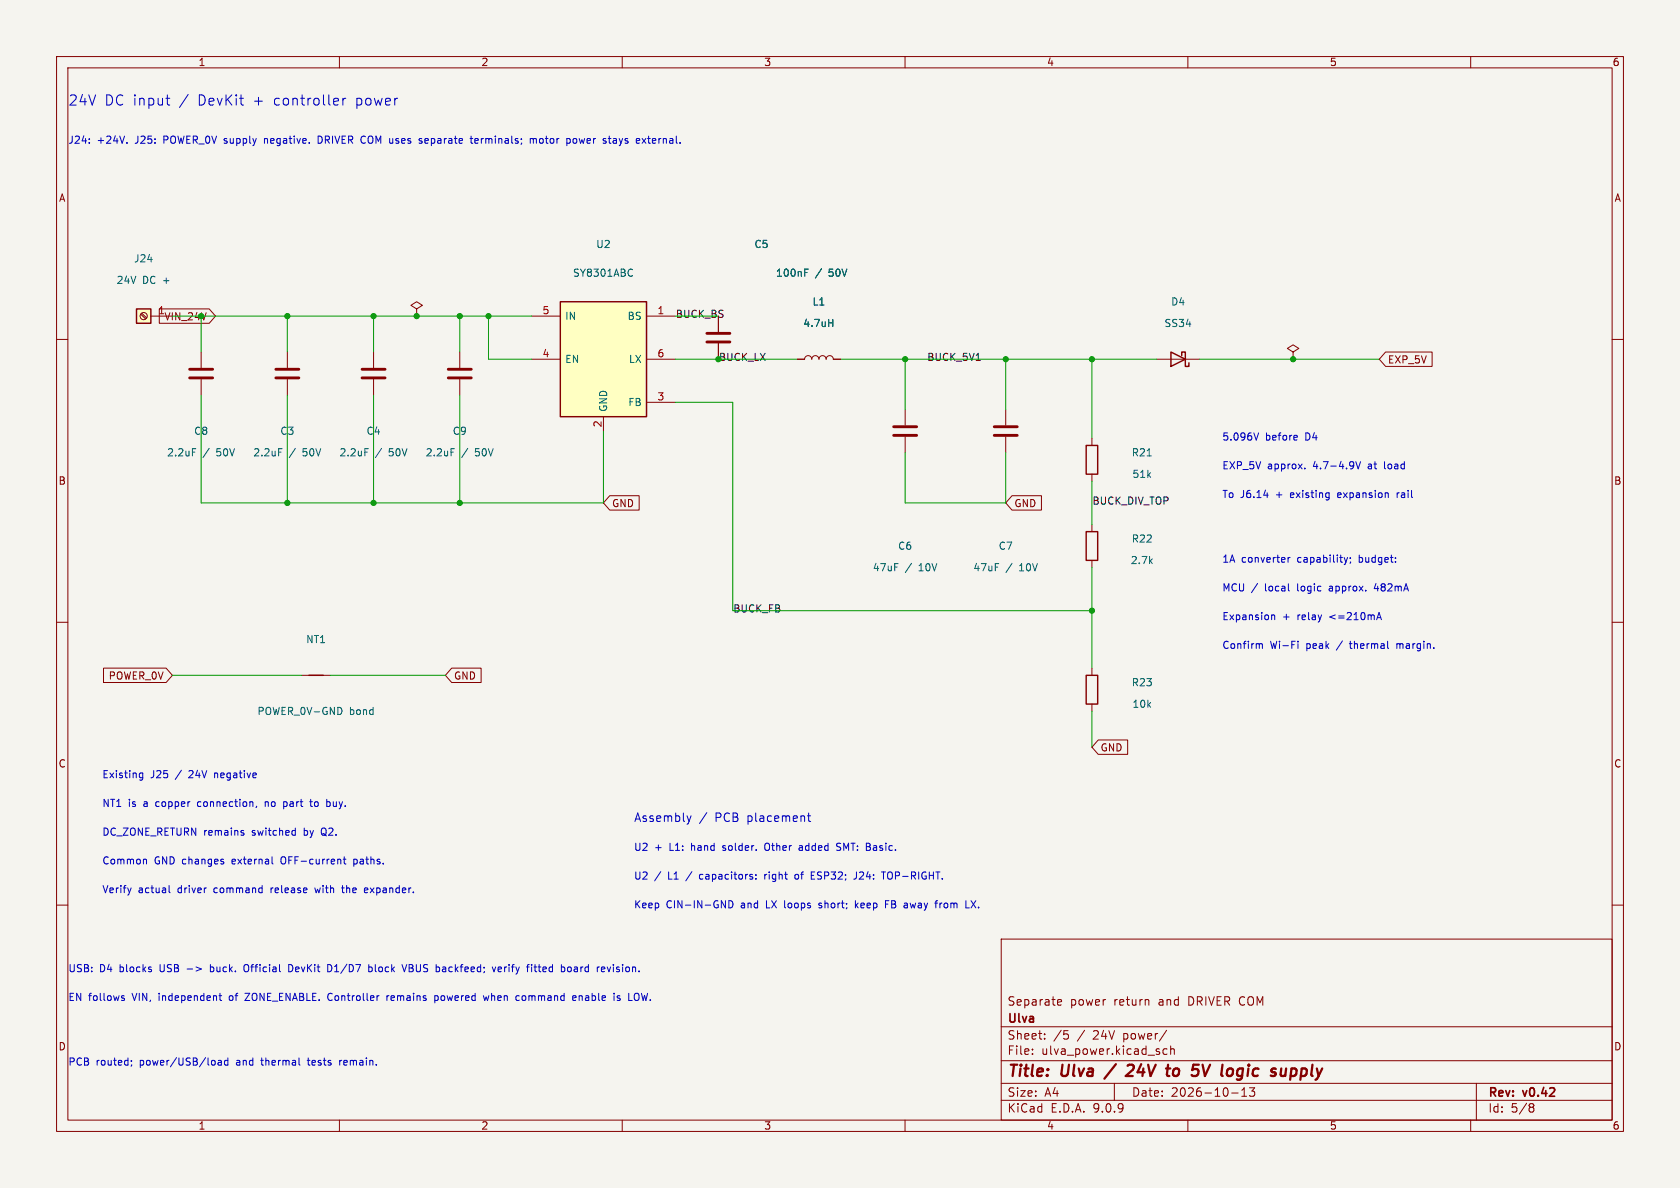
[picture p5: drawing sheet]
(kicad_sch (version 20250114) (generator "eeschema") (generator_version "9.0")
(paper "A4")
(title_block (title "Ulva / 24V to 5V logic supply") (date "2026-10-13") (rev "v0.42") (company "Ulva") (comment 1 "Separate power return and DRIVER COM"))
(lib_symbols
(symbol "Device:R"
   (pin_numbers (hide yes))
   (pin_names
    (offset 0)) (exclude_from_sim no) (in_bom yes) (on_board yes)
   (property "Reference" "R" (at 2.032 0 90) (effects (font (size 1.27 1.27))))
   (property "Value" "R" (at 0 0 90) (effects (font (size 1.27 1.27))))
   (property "Footprint" "" (at -1.778 0 90) (effects (font (size 1.27 1.27)) (hide yes)))
   (property "Datasheet" "~" (at 0 0 0) (effects (font (size 1.27 1.27)) (hide yes)))
   (property "Description" "Resistor" (at 0 0 0) (effects (font (size 1.27 1.27)) (hide yes)))
   (symbol "R_0_1"
    (rectangle (start -1.016 -2.54) (end 1.016 2.54) (stroke (width 0.254) (type default)) (fill (type none))))
   (symbol "R_1_1"
    (pin passive line (at 0 3.81 270) (length 1.27) (name "~" (effects (font (size 1.27 1.27)))) (number "1" (effects (font (size 1.27 1.27)))))
    (pin passive line (at 0 -3.81 90) (length 1.27) (name "~" (effects (font (size 1.27 1.27)))) (number "2" (effects (font (size 1.27 1.27))))))
   (embedded_fonts no))
(symbol "Device:C"
   (pin_numbers (hide yes))
   (pin_names
    (offset 0.254)) (exclude_from_sim no) (in_bom yes) (on_board yes)
   (property "Reference" "C" (at 0.635 2.54 0) (effects (font (size 1.27 1.27)) (justify left)))
   (property "Value" "C" (at 0.635 -2.54 0) (effects (font (size 1.27 1.27)) (justify left)))
   (property "Footprint" "" (at 0.9652 -3.81 0) (effects (font (size 1.27 1.27)) (hide yes)))
   (property "Datasheet" "~" (at 0 0 0) (effects (font (size 1.27 1.27)) (hide yes)))
   (property "Description" "Unpolarized capacitor" (at 0 0 0) (effects (font (size 1.27 1.27)) (hide yes)))
   (symbol "C_0_1"
    (polyline (pts (xy -2.032 0.762) (xy 2.032 0.762)) (stroke (width 0.508) (type default)) (fill (type none)))
    (polyline (pts (xy -2.032 -0.762) (xy 2.032 -0.762)) (stroke (width 0.508) (type default)) (fill (type none))))
   (symbol "C_1_1"
    (pin passive line (at 0 3.81 270) (length 2.794) (name "~" (effects (font (size 1.27 1.27)))) (number "1" (effects (font (size 1.27 1.27)))))
    (pin passive line (at 0 -3.81 90) (length 2.794) (name "~" (effects (font (size 1.27 1.27)))) (number "2" (effects (font (size 1.27 1.27))))))
   (embedded_fonts no))
(symbol "Connector:Screw_Terminal_01x01"
  (pin_names
   (offset 1.016) (hide yes))
  (exclude_from_sim no)
  (in_bom yes)
  (on_board yes)
  (property "Reference" "J" (at 0 2.54 0) (effects (font (size 1.27 1.27))))
  (property "Value" "Screw_Terminal_01x01" (at 0 -2.54 0) (effects (font (size 1.27 1.27))))
  (property "Footprint" "" (at 0 0 0) (effects (font (size 1.27 1.27)) (hide yes)))
  (property "Datasheet" "~" (at 0 0 0) (effects (font (size 1.27 1.27)) (hide yes)))
  (property "Description" "Generic screw terminal, single row, 01x01, script generated (kicad-library-utils/schlib/autogen/connector/)" (at 0 0 0) (effects (font (size 1.27 1.27)) (hide yes)))
  (symbol "Screw_Terminal_01x01_1_1"
   (rectangle (start -1.27 1.27) (end 1.27 -1.27) (stroke (width 0.254) (type default)) (fill (type background)))
   (polyline (pts (xy -0.5334 0.3302) (xy 0.3302 -0.508)) (stroke (width 0.1524) (type default)) (fill (type none)))
   (polyline (pts (xy -0.3556 0.508) (xy 0.508 -0.3302)) (stroke (width 0.1524) (type default)) (fill (type none)))
   (circle (center 0 0) (radius 0.635) (stroke (width 0.1524) (type default)) (fill (type none)))
   (pin passive line (at -5.08 0 0) (length 3.81) (name "Pin_1" (effects (font (size 1.27 1.27)))) (number "1" (effects (font (size 1.27 1.27))))))
  (embedded_fonts no))
(symbol "power:PWR_FLAG"
   (power)
   (pin_numbers (hide yes))
   (pin_names
    (offset 0) (hide yes)) (exclude_from_sim no) (in_bom yes) (on_board yes)
   (property "Reference" "#FLG" (at 0 1.905 0) (effects (font (size 1.27 1.27)) (hide yes)))
   (property "Value" "PWR_FLAG" (at 0 3.81 0) (effects (font (size 1.27 1.27))))
   (property "Footprint" "" (at 0 0 0) (effects (font (size 1.27 1.27)) (hide yes)))
   (property "Datasheet" "~" (at 0 0 0) (effects (font (size 1.27 1.27)) (hide yes)))
   (property "Description" "Special symbol for telling ERC where power comes from" (at 0 0 0) (effects (font (size 1.27 1.27)) (hide yes)))
   (symbol "PWR_FLAG_0_0"
    (pin power_out line (at 0 0 90) (length 0) (name "~" (effects (font (size 1.27 1.27)))) (number "1" (effects (font (size 1.27 1.27))))))
   (symbol "PWR_FLAG_0_1"
    (polyline (pts (xy 0 0) (xy 0 1.27) (xy -1.016 1.905) (xy 0 2.54) (xy 1.016 1.905) (xy 0 1.27)) (stroke (width 0) (type default)) (fill (type none))))
   (embedded_fonts no))
(symbol "Device:L"
  (pin_numbers (hide yes))
  (pin_names
   (offset 1.016) (hide yes))
  (exclude_from_sim no)
  (in_bom yes)
  (on_board yes)
  (property "Reference" "L" (at -1.27 0 90) (effects (font (size 1.27 1.27))))
  (property "Value" "L" (at 1.905 0 90) (effects (font (size 1.27 1.27))))
  (property "Footprint" "" (at 0 0 0) (effects (font (size 1.27 1.27)) (hide yes)))
  (property "Datasheet" "~" (at 0 0 0) (effects (font (size 1.27 1.27)) (hide yes)))
  (property "Description" "Inductor" (at 0 0 0) (effects (font (size 1.27 1.27)) (hide yes)))
  (symbol "L_0_1"
   (arc (start 0 2.54) (mid 0.6323 1.905) (end 0 1.27) (stroke (width 0) (type default)) (fill (type none)))
   (arc (start 0 1.27) (mid 0.6323 0.635) (end 0 0) (stroke (width 0) (type default)) (fill (type none)))
   (arc (start 0 0) (mid 0.6323 -0.635) (end 0 -1.27) (stroke (width 0) (type default)) (fill (type none)))
   (arc (start 0 -1.27) (mid 0.6323 -1.905) (end 0 -2.54) (stroke (width 0) (type default)) (fill (type none))))
  (symbol "L_1_1"
   (pin passive line (at 0 3.81 270) (length 1.27) (name "1" (effects (font (size 1.27 1.27)))) (number "1" (effects (font (size 1.27 1.27)))))
   (pin passive line (at 0 -3.81 90) (length 1.27) (name "2" (effects (font (size 1.27 1.27)))) (number "2" (effects (font (size 1.27 1.27))))))
  (embedded_fonts no))
(symbol "Device:D_Schottky"
  (pin_numbers (hide yes))
  (pin_names
   (offset 1.016) (hide yes))
  (exclude_from_sim no)
  (in_bom yes)
  (on_board yes)
  (property "Reference" "D" (at 0 2.54 0) (effects (font (size 1.27 1.27))))
  (property "Value" "D_Schottky" (at 0 -2.54 0) (effects (font (size 1.27 1.27))))
  (property "Footprint" "" (at 0 0 0) (effects (font (size 1.27 1.27)) (hide yes)))
  (property "Datasheet" "~" (at 0 0 0) (effects (font (size 1.27 1.27)) (hide yes)))
  (property "Description" "Schottky diode" (at 0 0 0) (effects (font (size 1.27 1.27)) (hide yes)))
  (symbol "D_Schottky_0_1"
   (polyline (pts (xy -1.905 0.635) (xy -1.905 1.27) (xy -1.27 1.27) (xy -1.27 -1.27) (xy -0.635 -1.27) (xy -0.635 -0.635)) (stroke (width 0.254) (type default)) (fill (type none)))
   (polyline (pts (xy 1.27 1.27) (xy 1.27 -1.27) (xy -1.27 0) (xy 1.27 1.27)) (stroke (width 0.254) (type default)) (fill (type none)))
   (polyline (pts (xy 1.27 0) (xy -1.27 0)) (stroke (width 0) (type default)) (fill (type none))))
  (symbol "D_Schottky_1_1"
   (pin passive line (at -3.81 0 0) (length 2.54) (name "K" (effects (font (size 1.27 1.27)))) (number "1" (effects (font (size 1.27 1.27)))))
   (pin passive line (at 3.81 0 180) (length 2.54) (name "A" (effects (font (size 1.27 1.27)))) (number "2" (effects (font (size 1.27 1.27))))))
  (embedded_fonts no))
(symbol "Device:NetTie_2"
  (pin_numbers (hide yes))
  (pin_names
   (offset 0) (hide yes))
  (exclude_from_sim no)
  (in_bom no)
  (on_board yes)
  (property "Reference" "NT" (at 0 1.27 0) (effects (font (size 1.27 1.27))))
  (property "Value" "NetTie_2" (at 0 -1.27 0) (effects (font (size 1.27 1.27))))
  (property "Footprint" "" (at 0 0 0) (effects (font (size 1.27 1.27)) (hide yes)))
  (property "Datasheet" "~" (at 0 0 0) (effects (font (size 1.27 1.27)) (hide yes)))
  (property "Description" "Net tie, 2 pins" (at 0 0 0) (effects (font (size 1.27 1.27)) (hide yes)))
  (symbol "NetTie_2_0_1"
   (polyline (pts (xy -1.27 0) (xy 1.27 0)) (stroke (width 0.254) (type default)) (fill (type none))))
  (symbol "NetTie_2_1_1"
   (pin passive line (at -2.54 0 0) (length 2.54) (name "1" (effects (font (size 1.27 1.27)))) (number "1" (effects (font (size 1.27 1.27)))))
   (pin passive line (at 2.54 0 180) (length 2.54) (name "2" (effects (font (size 1.27 1.27)))) (number "2" (effects (font (size 1.27 1.27))))))
  (embedded_fonts no))
(symbol "Ulva:SY8301ABC" (pin_names (offset 0.762)) (exclude_from_sim no) (in_bom yes) (on_board yes)
(property "Reference" "U" (at 0 12.7 0) (effects (font (size 1.27 1.27))))(property "Value" "SY8301ABC" (at 0 -15.24 0) (effects (font (size 1.27 1.27))))(property "Footprint" "Package_TO_SOT_SMD:SOT-23-6_Handsoldering" (at 0 0 0) (effects (font (size 1.27 1.27)) (hide yes)))(property "Datasheet" "https://www.silergy.com/zh/download/downloadFile?ftype=note&id=3828&type=product" (at 0 0 0) (effects (font (size 1.27 1.27)) (hide yes)))(property "Description" "Silergy SY8301ABC, 4.5-40V, 1A synchronous buck, 2MHz, FB=0.8V; SOT23-6 top-view pinout." (at 0 0 0) (effects (font (size 1.27 1.27)) (hide yes)))(symbol "SY8301ABC_0_1" (rectangle (start -7.62 10.16) (end 7.62 -10.16) (stroke (width 0.254) (type default)) (fill (type background))))
(symbol "SY8301ABC_1_1"
(pin passive line (at 12.7 7.62 180) (length 5.08) (name "BS" (effects (font (size 1.27 1.27)))) (number "1" (effects (font (size 1.27 1.27)))))
(pin power_in line (at 0 -12.7 90) (length 2.54) (name "GND" (effects (font (size 1.27 1.27)))) (number "2" (effects (font (size 1.27 1.27)))))
(pin input line (at 12.7 -7.62 180) (length 5.08) (name "FB" (effects (font (size 1.27 1.27)))) (number "3" (effects (font (size 1.27 1.27)))))
(pin input line (at -12.7 0 0) (length 5.08) (name "EN" (effects (font (size 1.27 1.27)))) (number "4" (effects (font (size 1.27 1.27)))))
(pin power_in line (at -12.7 7.62 0) (length 5.08) (name "IN" (effects (font (size 1.27 1.27)))) (number "5" (effects (font (size 1.27 1.27)))))
(pin power_out line (at 12.7 0 180) (length 5.08) (name "LX" (effects (font (size 1.27 1.27)))) (number "6" (effects (font (size 1.27 1.27))))))))
(symbol (lib_id "Connector:Screw_Terminal_01x01") (at 25.4 55.88 180) (unit 1) (in_bom yes) (on_board yes) (dnp no)
(property "Reference" "J24" (at 25.4 45.72 0) (effects (font (size 1.27 1.27))))(property "Value" "24V DC +" (at 25.4 49.53 0) (effects (font (size 1.27 1.27))))(property "Footprint" "TerminalBlock_MetzConnect:TerminalBlock_MetzConnect_360272_1x01_Horizontal_ScrewM2.6" (at 0 0 0) (effects (font (size 1.27 1.27)) (hide yes)))(property "Datasheet" "https://www.metz-connect.com/externalfiles/360272/863849.PDF" (at 0 0 0) (effects (font (size 1.27 1.27)) (hide yes)))(property "MPN" "360272" (at 0 0 0) (effects (font (size 1.27 1.27)) (hide yes)))(property "Manufacturer" "METZ CONNECT" (at 0 0 0) (effects (font (size 1.27 1.27)) (hide yes)))(property "Assembly" "Manual THT" (at 0 0 0) (effects (font (size 1.27 1.27)) (hide yes)))(pin "1"))
(symbol (lib_id "Ulva:SY8301ABC") (at 106.68 63.5 0) (unit 1) (in_bom yes) (on_board yes) (dnp no)
(property "Reference" "U2" (at 106.68 43.18 0) (effects (font (size 1.27 1.27))))(property "Value" "SY8301ABC" (at 106.68 48.26 0) (effects (font (size 1.27 1.27))))(property "Footprint" "Package_TO_SOT_SMD:SOT-23-6_Handsoldering" (at 0 0 0) (effects (font (size 1.27 1.27)) (hide yes)))(property "Datasheet" "https://www.silergy.com/zh/download/downloadFile?ftype=note&id=3828&type=product" (at 0 0 0) (effects (font (size 1.27 1.27)) (hide yes)))(property "MPN" "SY8301ABC" (at 0 0 0) (effects (font (size 1.27 1.27)) (hide yes)))(property "Manufacturer" "Silergy" (at 0 0 0) (effects (font (size 1.27 1.27)) (hide yes)))(property "LCSC" "C2927130" (at 0 0 0) (effects (font (size 1.27 1.27)) (hide yes)))(property "JLCPCB_Library" "Extended" (at 0 0 0) (effects (font (size 1.27 1.27)) (hide yes)))(property "Assembly" "Manual SMT" (at 0 0 0) (effects (font (size 1.27 1.27)) (hide yes)))(pin "1")
(pin "2")
(pin "3")
(pin "4")
(pin "5")
(pin "6"))
(symbol (lib_id "Device:L") (at 144.78 63.5 90) (unit 1) (in_bom yes) (on_board yes) (dnp no)
(property "Reference" "L1" (at 144.78 53.34 90) (effects (font (size 1.27 1.27))))(property "Value" "4.7uH" (at 144.78 57.15 90) (effects (font (size 1.27 1.27))))(property "Footprint" "Ulva:L_Sunlord_SWPA6045_6x6mm" (at 0 0 0) (effects (font (size 1.27 1.27)) (hide yes)))(property "Datasheet" "https://www.sunlordinc.com/uploads/files/20221122/SWPA%20series%20of%20SMD%20Power%20Inductor.pdf" (at 0 0 0) (effects (font (size 1.27 1.27)) (hide yes)))(property "MPN" "SWPA6045S4R7MT" (at 0 0 0) (effects (font (size 1.27 1.27)) (hide yes)))(property "Manufacturer" "Sunlord" (at 0 0 0) (effects (font (size 1.27 1.27)) (hide yes)))(property "LCSC" "C78804" (at 0 0 0) (effects (font (size 1.27 1.27)) (hide yes)))(property "JLCPCB_Library" "Extended" (at 0 0 0) (effects (font (size 1.27 1.27)) (hide yes)))(property "Assembly" "Manual SMT" (at 0 0 0) (effects (font (size 1.27 1.27)) (hide yes)))(pin "1")
(pin "2"))
(symbol (lib_id "Device:D_Schottky") (at 208.28 63.5 180) (unit 1) (in_bom yes) (on_board yes) (dnp no)
(property "Reference" "D4" (at 208.28 53.34 0) (effects (font (size 1.27 1.27))))(property "Value" "SS34" (at 208.28 57.15 0) (effects (font (size 1.27 1.27))))(property "Footprint" "Diode_SMD:D_SMA" (at 0 0 0) (effects (font (size 1.27 1.27)) (hide yes)))(property "Datasheet" "https://www.lcsc.com/datasheet/C8678.pdf" (at 0 0 0) (effects (font (size 1.27 1.27)) (hide yes)))(property "MPN" "SS34" (at 0 0 0) (effects (font (size 1.27 1.27)) (hide yes)))(property "Manufacturer" "MDD" (at 0 0 0) (effects (font (size 1.27 1.27)) (hide yes)))(property "LCSC" "C8678" (at 0 0 0) (effects (font (size 1.27 1.27)) (hide yes)))(property "JLCPCB_Library" "Basic" (at 0 0 0) (effects (font (size 1.27 1.27)) (hide yes)))(property "Assembly" "JLC PCBA SMT" (at 0 0 0) (effects (font (size 1.27 1.27)) (hide yes)))(pin "1")
(pin "2"))
(symbol (lib_id "Device:C") (at 50.8 66.04 0) (unit 1) (in_bom yes) (on_board yes) (dnp no)
(property "Reference" "C3" (at 50.8 76.2 0) (effects (font (size 1.27 1.27))))(property "Value" "2.2uF / 50V" (at 50.8 80.01 0) (effects (font (size 1.27 1.27))))(property "Footprint" "Capacitor_SMD:C_1206_3216Metric" (at 0 0 0) (effects (font (size 1.27 1.27)) (hide yes)))(property "Datasheet" "https://product.samsungsem.com/mlcc/CL31B225KBHNNN.do" (at 0 0 0) (effects (font (size 1.27 1.27)) (hide yes)))(property "MPN" "CL31B225KBHNNNE" (at 0 0 0) (effects (font (size 1.27 1.27)) (hide yes)))(property "Manufacturer" "Samsung Electro-Mechanics" (at 0 0 0) (effects (font (size 1.27 1.27)) (hide yes)))(property "LCSC" "C50254" (at 0 0 0) (effects (font (size 1.27 1.27)) (hide yes)))(property "JLCPCB_Library" "Basic" (at 0 0 0) (effects (font (size 1.27 1.27)) (hide yes)))(property "Assembly" "JLC PCBA SMT" (at 0 0 0) (effects (font (size 1.27 1.27)) (hide yes)))(pin "1")
(pin "2"))
(symbol (lib_id "Device:C") (at 66.04 66.04 0) (unit 1) (in_bom yes) (on_board yes) (dnp no)
(property "Reference" "C4" (at 66.04 76.2 0) (effects (font (size 1.27 1.27))))(property "Value" "2.2uF / 50V" (at 66.04 80.01 0) (effects (font (size 1.27 1.27))))(property "Footprint" "Capacitor_SMD:C_1206_3216Metric" (at 0 0 0) (effects (font (size 1.27 1.27)) (hide yes)))(property "Datasheet" "https://product.samsungsem.com/mlcc/CL31B225KBHNNN.do" (at 0 0 0) (effects (font (size 1.27 1.27)) (hide yes)))(property "MPN" "CL31B225KBHNNNE" (at 0 0 0) (effects (font (size 1.27 1.27)) (hide yes)))(property "Manufacturer" "Samsung Electro-Mechanics" (at 0 0 0) (effects (font (size 1.27 1.27)) (hide yes)))(property "LCSC" "C50254" (at 0 0 0) (effects (font (size 1.27 1.27)) (hide yes)))(property "JLCPCB_Library" "Basic" (at 0 0 0) (effects (font (size 1.27 1.27)) (hide yes)))(property "Assembly" "JLC PCBA SMT" (at 0 0 0) (effects (font (size 1.27 1.27)) (hide yes)))(pin "1")
(pin "2"))
(symbol (lib_id "Device:C") (at 127 59.69 0) (unit 1) (in_bom yes) (on_board yes) (dnp no)
(property "Reference" "C5" (at 134.62 43.18 0) (effects (font (size 1.27 1.27))))(property "Value" "100nF / 50V" (at 143.51 48.26 0) (effects (font (size 1.27 1.27))))(property "Footprint" "Capacitor_SMD:C_0603_1608Metric" (at 0 0 0) (effects (font (size 1.27 1.27)) (hide yes)))(property "Datasheet" "https://www.lcsc.com/datasheet/C14663.pdf" (at 0 0 0) (effects (font (size 1.27 1.27)) (hide yes)))(property "MPN" "CC0603KRX7R9BB104" (at 0 0 0) (effects (font (size 1.27 1.27)) (hide yes)))(property "Manufacturer" "YAGEO" (at 0 0 0) (effects (font (size 1.27 1.27)) (hide yes)))(property "LCSC" "C14663" (at 0 0 0) (effects (font (size 1.27 1.27)) (hide yes)))(property "JLCPCB_Library" "Basic" (at 0 0 0) (effects (font (size 1.27 1.27)) (hide yes)))(property "Assembly" "JLC PCBA SMT" (at 0 0 0) (effects (font (size 1.27 1.27)) (hide yes)))(pin "1")
(pin "2"))
(symbol (lib_id "Device:C") (at 160.02 76.2 0) (unit 1) (in_bom yes) (on_board yes) (dnp no)
(property "Reference" "C6" (at 160.02 96.52 0) (effects (font (size 1.27 1.27))))(property "Value" "47uF / 10V" (at 160.02 100.33 0) (effects (font (size 1.27 1.27))))(property "Footprint" "Capacitor_SMD:C_1206_3216Metric" (at 0 0 0) (effects (font (size 1.27 1.27)) (hide yes)))(property "Datasheet" "https://product.samsungsem.com/mlcc/CL31A476MPHNNN.do" (at 0 0 0) (effects (font (size 1.27 1.27)) (hide yes)))(property "MPN" "CL31A476MPHNNNE" (at 0 0 0) (effects (font (size 1.27 1.27)) (hide yes)))(property "Manufacturer" "Samsung Electro-Mechanics" (at 0 0 0) (effects (font (size 1.27 1.27)) (hide yes)))(property "LCSC" "C96123" (at 0 0 0) (effects (font (size 1.27 1.27)) (hide yes)))(property "JLCPCB_Library" "Basic" (at 0 0 0) (effects (font (size 1.27 1.27)) (hide yes)))(property "Assembly" "JLC PCBA SMT" (at 0 0 0) (effects (font (size 1.27 1.27)) (hide yes)))(pin "1")
(pin "2"))
(symbol (lib_id "Device:C") (at 177.8 76.2 0) (unit 1) (in_bom yes) (on_board yes) (dnp no)
(property "Reference" "C7" (at 177.8 96.52 0) (effects (font (size 1.27 1.27))))(property "Value" "47uF / 10V" (at 177.8 100.33 0) (effects (font (size 1.27 1.27))))(property "Footprint" "Capacitor_SMD:C_1206_3216Metric" (at 0 0 0) (effects (font (size 1.27 1.27)) (hide yes)))(property "Datasheet" "https://product.samsungsem.com/mlcc/CL31A476MPHNNN.do" (at 0 0 0) (effects (font (size 1.27 1.27)) (hide yes)))(property "MPN" "CL31A476MPHNNNE" (at 0 0 0) (effects (font (size 1.27 1.27)) (hide yes)))(property "Manufacturer" "Samsung Electro-Mechanics" (at 0 0 0) (effects (font (size 1.27 1.27)) (hide yes)))(property "LCSC" "C96123" (at 0 0 0) (effects (font (size 1.27 1.27)) (hide yes)))(property "JLCPCB_Library" "Basic" (at 0 0 0) (effects (font (size 1.27 1.27)) (hide yes)))(property "Assembly" "JLC PCBA SMT" (at 0 0 0) (effects (font (size 1.27 1.27)) (hide yes)))(pin "1")
(pin "2"))
(symbol (lib_id "Device:R") (at 193.04 81.28 0) (unit 1) (in_bom yes) (on_board yes) (dnp no)
(property "Reference" "R21" (at 201.93 80.01 0) (effects (font (size 1.27 1.27))))(property "Value" "51k" (at 201.93 83.82000000000001 0) (effects (font (size 1.27 1.27))))(property "Footprint" "Resistor_SMD:R_0603_1608Metric" (at 0 0 0) (effects (font (size 1.27 1.27)) (hide yes)))(property "Datasheet" "https://www.lcsc.com/datasheet/C23196.pdf" (at 0 0 0) (effects (font (size 1.27 1.27)) (hide yes)))(property "MPN" "0603WAF5102T5E" (at 0 0 0) (effects (font (size 1.27 1.27)) (hide yes)))(property "Manufacturer" "UNI-ROYAL" (at 0 0 0) (effects (font (size 1.27 1.27)) (hide yes)))(property "LCSC" "C23196" (at 0 0 0) (effects (font (size 1.27 1.27)) (hide yes)))(property "JLCPCB_Library" "Basic" (at 0 0 0) (effects (font (size 1.27 1.27)) (hide yes)))(property "Assembly" "JLC PCBA SMT" (at 0 0 0) (effects (font (size 1.27 1.27)) (hide yes)))(pin "1")
(pin "2"))
(symbol (lib_id "Device:R") (at 193.04 96.52 0) (unit 1) (in_bom yes) (on_board yes) (dnp no)
(property "Reference" "R22" (at 201.93 95.25 0) (effects (font (size 1.27 1.27))))(property "Value" "2.7k" (at 201.93 99.06 0) (effects (font (size 1.27 1.27))))(property "Footprint" "Resistor_SMD:R_0603_1608Metric" (at 0 0 0) (effects (font (size 1.27 1.27)) (hide yes)))(property "Datasheet" "https://www.lcsc.com/datasheet/C13167.pdf" (at 0 0 0) (effects (font (size 1.27 1.27)) (hide yes)))(property "MPN" "0603WAF2701T5E" (at 0 0 0) (effects (font (size 1.27 1.27)) (hide yes)))(property "Manufacturer" "UNI-ROYAL" (at 0 0 0) (effects (font (size 1.27 1.27)) (hide yes)))(property "LCSC" "C13167" (at 0 0 0) (effects (font (size 1.27 1.27)) (hide yes)))(property "JLCPCB_Library" "Basic" (at 0 0 0) (effects (font (size 1.27 1.27)) (hide yes)))(property "Assembly" "JLC PCBA SMT" (at 0 0 0) (effects (font (size 1.27 1.27)) (hide yes)))(pin "1")
(pin "2"))
(symbol (lib_id "Device:R") (at 193.04 121.92 0) (unit 1) (in_bom yes) (on_board yes) (dnp no)
(property "Reference" "R23" (at 201.93 120.65 0) (effects (font (size 1.27 1.27))))(property "Value" "10k" (at 201.93 124.46000000000001 0) (effects (font (size 1.27 1.27))))(property "Footprint" "Resistor_SMD:R_0603_1608Metric" (at 0 0 0) (effects (font (size 1.27 1.27)) (hide yes)))(property "Datasheet" "https://www.lcsc.com/datasheet/C25804.pdf" (at 0 0 0) (effects (font (size 1.27 1.27)) (hide yes)))(property "MPN" "0603WAF1002T5E" (at 0 0 0) (effects (font (size 1.27 1.27)) (hide yes)))(property "Manufacturer" "UNI-ROYAL" (at 0 0 0) (effects (font (size 1.27 1.27)) (hide yes)))(property "LCSC" "C25804" (at 0 0 0) (effects (font (size 1.27 1.27)) (hide yes)))(property "JLCPCB_Library" "Basic" (at 0 0 0) (effects (font (size 1.27 1.27)) (hide yes)))(property "Assembly" "JLC PCBA SMT" (at 0 0 0) (effects (font (size 1.27 1.27)) (hide yes)))(pin "1")
(pin "2"))
(symbol (lib_id "Device:NetTie_2") (at 55.88 119.38 0) (unit 1) (in_bom no) (on_board yes) (dnp no)
(property "Reference" "NT1" (at 55.88 113.03 0) (effects (font (size 1.27 1.27))))(property "Value" "POWER_0V-GND bond" (at 55.88 125.73 0) (effects (font (size 1.27 1.27))))(property "Footprint" "NetTie:NetTie-2_SMD_Pad2.0mm" (at 0 0 0) (effects (font (size 1.27 1.27)) (hide yes)))(property "Assembly" "PCB copper; no purchased part" (at 0 0 0) (effects (font (size 1.27 1.27)) (hide yes)))(pin "1")
(pin "2"))
(symbol (lib_id "power:PWR_FLAG") (at 73.66 55.88 0) (unit 1) (in_bom no) (on_board yes) (dnp no)
(property "Reference" "#FLG04" (at 73.66 50.800000000000004 0) (effects (font (size 1.27 1.27)) (hide yes)))(property "Value" "PWR_FLAG" (at 73.66 60.96 0) (effects (font (size 1.27 1.27)) (hide yes)))(pin "1"))
(symbol (lib_id "power:PWR_FLAG") (at 228.6 63.5 0) (unit 1) (in_bom no) (on_board yes) (dnp no)
(property "Reference" "#FLG05" (at 228.6 58.42 0) (effects (font (size 1.27 1.27)) (hide yes)))(property "Value" "PWR_FLAG" (at 228.6 68.58 0) (effects (font (size 1.27 1.27)) (hide yes)))(pin "1"))
(wire (pts (xy 30.48 55.88) (xy 35.56 55.88)) (stroke (width 0) (type default)))
(wire (pts (xy 35.56 55.88) (xy 50.8 55.88)) (stroke (width 0) (type default)))
(wire (pts (xy 50.8 55.88) (xy 66.04 55.88)) (stroke (width 0) (type default)))
(wire (pts (xy 66.04 55.88) (xy 73.66 55.88)) (stroke (width 0) (type default)))
(wire (pts (xy 73.66 55.88) (xy 81.28 55.88)) (stroke (width 0) (type default)))
(wire (pts (xy 81.28 55.88) (xy 86.36 55.88)) (stroke (width 0) (type default)))
(wire (pts (xy 86.36 55.88) (xy 93.98 55.88)) (stroke (width 0) (type default)))
(global_label "VIN_24V" (shape input) (at 38.1 55.88 180) (effects (font (size 1.27 1.27)) (justify right)))
(wire (pts (xy 50.8 55.88) (xy 50.8 62.23)) (stroke (width 0) (type default)))
(wire (pts (xy 50.8 69.85) (xy 50.8 88.9)) (stroke (width 0) (type default)))
(junction (at 50.8 55.88) (diameter 0) (color 0 0 0 0))
(wire (pts (xy 66.04 55.88) (xy 66.04 62.23)) (stroke (width 0) (type default)))
(wire (pts (xy 66.04 69.85) (xy 66.04 88.9)) (stroke (width 0) (type default)))
(junction (at 66.04 55.88) (diameter 0) (color 0 0 0 0))
(wire (pts (xy 50.8 88.9) (xy 66.04 88.9)) (stroke (width 0) (type default)))
(wire (pts (xy 66.04 88.9) (xy 81.28 88.9)) (stroke (width 0) (type default)))
(wire (pts (xy 81.28 88.9) (xy 106.68 88.9)) (stroke (width 0) (type default)))
(junction (at 66.04 88.9) (diameter 0) (color 0 0 0 0))
(wire (pts (xy 106.68 76.2) (xy 106.68 88.9)) (stroke (width 0) (type default)))
(global_label "GND" (shape input) (at 106.68 88.9 0) (effects (font (size 1.27 1.27)) (justify left)))
(wire (pts (xy 86.36 55.88) (xy 86.36 63.5)) (stroke (width 0) (type default)))
(wire (pts (xy 86.36 63.5) (xy 93.98 63.5)) (stroke (width 0) (type default)))
(junction (at 86.36 55.88) (diameter 0) (color 0 0 0 0))
(junction (at 73.66 55.88) (diameter 0) (color 0 0 0 0))
(wire (pts (xy 119.38 55.88) (xy 127 55.88)) (stroke (width 0) (type default)))
(label "BUCK_BS" (at 119.38 55.88 0) (effects (font (size 1.27 1.27)) (justify left)))
(wire (pts (xy 119.38 63.5) (xy 127 63.5)) (stroke (width 0) (type default)))
(wire (pts (xy 127 63.5) (xy 140.97 63.5)) (stroke (width 0) (type default)))
(junction (at 127 63.5) (diameter 0) (color 0 0 0 0))
(label "BUCK_LX" (at 127 63.5 0) (effects (font (size 1.27 1.27)) (justify left)))
(wire (pts (xy 148.59 63.5) (xy 160.02 63.5)) (stroke (width 0) (type default)))
(wire (pts (xy 160.02 63.5) (xy 177.8 63.5)) (stroke (width 0) (type default)))
(wire (pts (xy 177.8 63.5) (xy 193.04 63.5)) (stroke (width 0) (type default)))
(wire (pts (xy 193.04 63.5) (xy 204.47 63.5)) (stroke (width 0) (type default)))
(label "BUCK_5V1" (at 163.83 63.5 0) (effects (font (size 1.27 1.27)) (justify left)))
(wire (pts (xy 160.02 63.5) (xy 160.02 72.39)) (stroke (width 0) (type default)))
(wire (pts (xy 160.02 80.01) (xy 160.02 88.9)) (stroke (width 0) (type default)))
(junction (at 160.02 63.5) (diameter 0) (color 0 0 0 0))
(wire (pts (xy 177.8 63.5) (xy 177.8 72.39)) (stroke (width 0) (type default)))
(wire (pts (xy 177.8 80.01) (xy 177.8 88.9)) (stroke (width 0) (type default)))
(junction (at 177.8 63.5) (diameter 0) (color 0 0 0 0))
(wire (pts (xy 160.02 88.9) (xy 177.8 88.9)) (stroke (width 0) (type default)))
(global_label "GND" (shape input) (at 177.8 88.9 0) (effects (font (size 1.27 1.27)) (justify left)))
(wire (pts (xy 193.04 63.5) (xy 193.04 77.47)) (stroke (width 0) (type default)))
(junction (at 193.04 63.5) (diameter 0) (color 0 0 0 0))
(wire (pts (xy 193.04 85.09) (xy 193.04 92.71)) (stroke (width 0) (type default)))
(label "BUCK_DIV_TOP" (at 193.04 88.9 0) (effects (font (size 1.27 1.27)) (justify left)))
(wire (pts (xy 193.04 100.33) (xy 193.04 107.95)) (stroke (width 0) (type default)))
(wire (pts (xy 193.04 107.95) (xy 193.04 118.11)) (stroke (width 0) (type default)))
(junction (at 193.04 107.95) (diameter 0) (color 0 0 0 0))
(wire (pts (xy 119.38 71.12) (xy 129.54 71.12)) (stroke (width 0) (type default)))
(wire (pts (xy 129.54 71.12) (xy 129.54 107.95)) (stroke (width 0) (type default)))
(wire (pts (xy 129.54 107.95) (xy 193.04 107.95)) (stroke (width 0) (type default)))
(label "BUCK_FB" (at 129.54 107.95 0) (effects (font (size 1.27 1.27)) (justify left)))
(wire (pts (xy 193.04 125.73) (xy 193.04 132.08)) (stroke (width 0) (type default)))
(global_label "GND" (shape input) (at 193.04 132.08 0) (effects (font (size 1.27 1.27)) (justify left)))
(wire (pts (xy 212.09 63.5) (xy 228.6 63.5)) (stroke (width 0) (type default)))
(wire (pts (xy 228.6 63.5) (xy 243.84 63.5)) (stroke (width 0) (type default)))
(junction (at 228.6 63.5) (diameter 0) (color 0 0 0 0))
(global_label "EXP_5V" (shape input) (at 243.84 63.5 0) (effects (font (size 1.27 1.27)) (justify left)))
(wire (pts (xy 30.48 119.38) (xy 53.34 119.38)) (stroke (width 0) (type default)))
(global_label "POWER_0V" (shape input) (at 30.48 119.38 180) (effects (font (size 1.27 1.27)) (justify right)))
(wire (pts (xy 58.42 119.38) (xy 78.74 119.38)) (stroke (width 0) (type default)))
(global_label "GND" (shape input) (at 78.74 119.38 0) (effects (font (size 1.27 1.27)) (justify left)))
(text "24V DC input / DevKit + controller power" (at 12 18 0) (effects (font (size 1.8 1.8)) (justify left)))
(text "J24: +24V. J25: POWER_0V supply negative. DRIVER COM uses separate terminals; motor power stays external." (at 12 25 0) (effects (font (size 1.27 1.27)) (justify left)))
(text "5.096V before D4" (at 216 77.47 0) (effects (font (size 1.27 1.27)) (justify left)))
(text "EXP_5V approx. 4.7-4.9V at load" (at 216 82.55 0) (effects (font (size 1.27 1.27)) (justify left)))
(text "To J6.14 + existing expansion rail" (at 216 87.63 0) (effects (font (size 1.27 1.27)) (justify left)))
(text "1A converter capability; budget:" (at 216 99.06 0) (effects (font (size 1.27 1.27)) (justify left)))
(text "MCU / local logic approx. 482mA" (at 216 104.14 0) (effects (font (size 1.27 1.27)) (justify left)))
(text "Expansion + relay <=210mA" (at 216 109.22 0) (effects (font (size 1.27 1.27)) (justify left)))
(text "Confirm Wi-Fi peak / thermal margin." (at 216 114.3 0) (effects (font (size 1.27 1.27)) (justify left)))
(text "Existing J25 / 24V negative" (at 18 137.16 0) (effects (font (size 1.27 1.27)) (justify left)))
(text "NT1 is a copper connection, no part to buy." (at 18 142.24 0) (effects (font (size 1.27 1.27)) (justify left)))
(text "DC_ZONE_RETURN remains switched by Q2." (at 18 147.32 0) (effects (font (size 1.27 1.27)) (justify left)))
(text "Common GND changes external OFF-current paths." (at 18 152.4 0) (effects (font (size 1.27 1.27)) (justify left)))
(text "Verify actual driver command release with the expander." (at 18 157.48 0) (effects (font (size 1.27 1.27)) (justify left)))
(text "Assembly / PCB placement" (at 112 144.78 0) (effects (font (size 1.5 1.5)) (justify left)))
(text "U2 + L1: hand solder. Other added SMT: Basic." (at 112 150.0 0) (effects (font (size 1.27 1.27)) (justify left)))
(text "U2 / L1 / capacitors: right of ESP32; J24: TOP-RIGHT." (at 112 155.08 0) (effects (font (size 1.27 1.27)) (justify left)))
(text "Keep CIN-IN-GND and LX loops short; keep FB away from LX." (at 112 160.16 0) (effects (font (size 1.27 1.27)) (justify left)))
(text "USB: D4 blocks USB -> buck. Official DevKit D1/D7 block VBUS backfeed; verify fitted board revision." (at 12 171.45 0) (effects (font (size 1.27 1.27)) (justify left)))
(text "EN follows VIN, independent of ZONE_ENABLE. Controller remains powered when command enable is LOW." (at 12 176.53 0) (effects (font (size 1.27 1.27)) (justify left)))
(text "PCB routed; power/USB/load and thermal tests remain." (at 12 187.96 0) (effects (font (size 1.27 1.27)) (justify left)))
(embedded_fonts no)
(symbol (lib_id "Device:C") (at 35.56 66.04 0) (unit 1) (in_bom yes) (on_board yes) (dnp no)
(property "Reference" "C8" (at 35.56 76.2 0) (effects (font (size 1.27 1.27))))(property "Value" "2.2uF / 50V" (at 35.56 80.01 0) (effects (font (size 1.27 1.27))))(property "Footprint" "Capacitor_SMD:C_1206_3216Metric" (at -15.24 0 0) (effects (font (size 1.27 1.27)) (hide yes)))(property "Datasheet" "https://product.samsungsem.com/mlcc/CL31B225KBHNNN.do" (at -15.24 0 0) (effects (font (size 1.27 1.27)) (hide yes)))(property "MPN" "CL31B225KBHNNNE" (at -15.24 0 0) (effects (font (size 1.27 1.27)) (hide yes)))(property "Manufacturer" "Samsung Electro-Mechanics" (at -15.24 0 0) (effects (font (size 1.27 1.27)) (hide yes)))(property "LCSC" "C50254" (at -15.24 0 0) (effects (font (size 1.27 1.27)) (hide yes)))(property "JLCPCB_Library" "Basic" (at -15.24 0 0) (effects (font (size 1.27 1.27)) (hide yes)))(property "Assembly" "JLC PCBA SMT" (at -15.24 0 0) (effects (font (size 1.27 1.27)) (hide yes)))(pin "1")
(pin "2"))
(wire (pts (xy 35.56 55.88) (xy 35.56 62.23)) (stroke (width 0) (type default)))
(wire (pts (xy 35.56 69.85) (xy 35.56 88.9)) (stroke (width 0) (type default)))
(junction (at 35.56 55.88) (diameter 0) (color 0 0 0 0))
(symbol (lib_id "Device:C") (at 81.28 66.04 0) (unit 1) (in_bom yes) (on_board yes) (dnp no)
(property "Reference" "C9" (at 81.28 76.2 0) (effects (font (size 1.27 1.27))))(property "Value" "2.2uF / 50V" (at 81.28 80.01 0) (effects (font (size 1.27 1.27))))(property "Footprint" "Capacitor_SMD:C_1206_3216Metric" (at 30.48 0 0) (effects (font (size 1.27 1.27)) (hide yes)))(property "Datasheet" "https://product.samsungsem.com/mlcc/CL31B225KBHNNN.do" (at 30.48 0 0) (effects (font (size 1.27 1.27)) (hide yes)))(property "MPN" "CL31B225KBHNNNE" (at 30.48 0 0) (effects (font (size 1.27 1.27)) (hide yes)))(property "Manufacturer" "Samsung Electro-Mechanics" (at 30.48 0 0) (effects (font (size 1.27 1.27)) (hide yes)))(property "LCSC" "C50254" (at 30.48 0 0) (effects (font (size 1.27 1.27)) (hide yes)))(property "JLCPCB_Library" "Basic" (at 30.48 0 0) (effects (font (size 1.27 1.27)) (hide yes)))(property "Assembly" "JLC PCBA SMT" (at 30.48 0 0) (effects (font (size 1.27 1.27)) (hide yes)))(pin "1")
(pin "2"))
(wire (pts (xy 81.28 55.88) (xy 81.28 62.23)) (stroke (width 0) (type default)))
(wire (pts (xy 81.28 69.85) (xy 81.28 88.9)) (stroke (width 0) (type default)))
(junction (at 81.28 55.88) (diameter 0) (color 0 0 0 0))
(wire (pts (xy 35.56 88.9) (xy 50.8 88.9)) (stroke (width 0) (type default)))
(junction (at 50.8 88.9) (diameter 0) (color 0 0 0 0))
(junction (at 81.28 88.9) (diameter 0) (color 0 0 0 0)))
